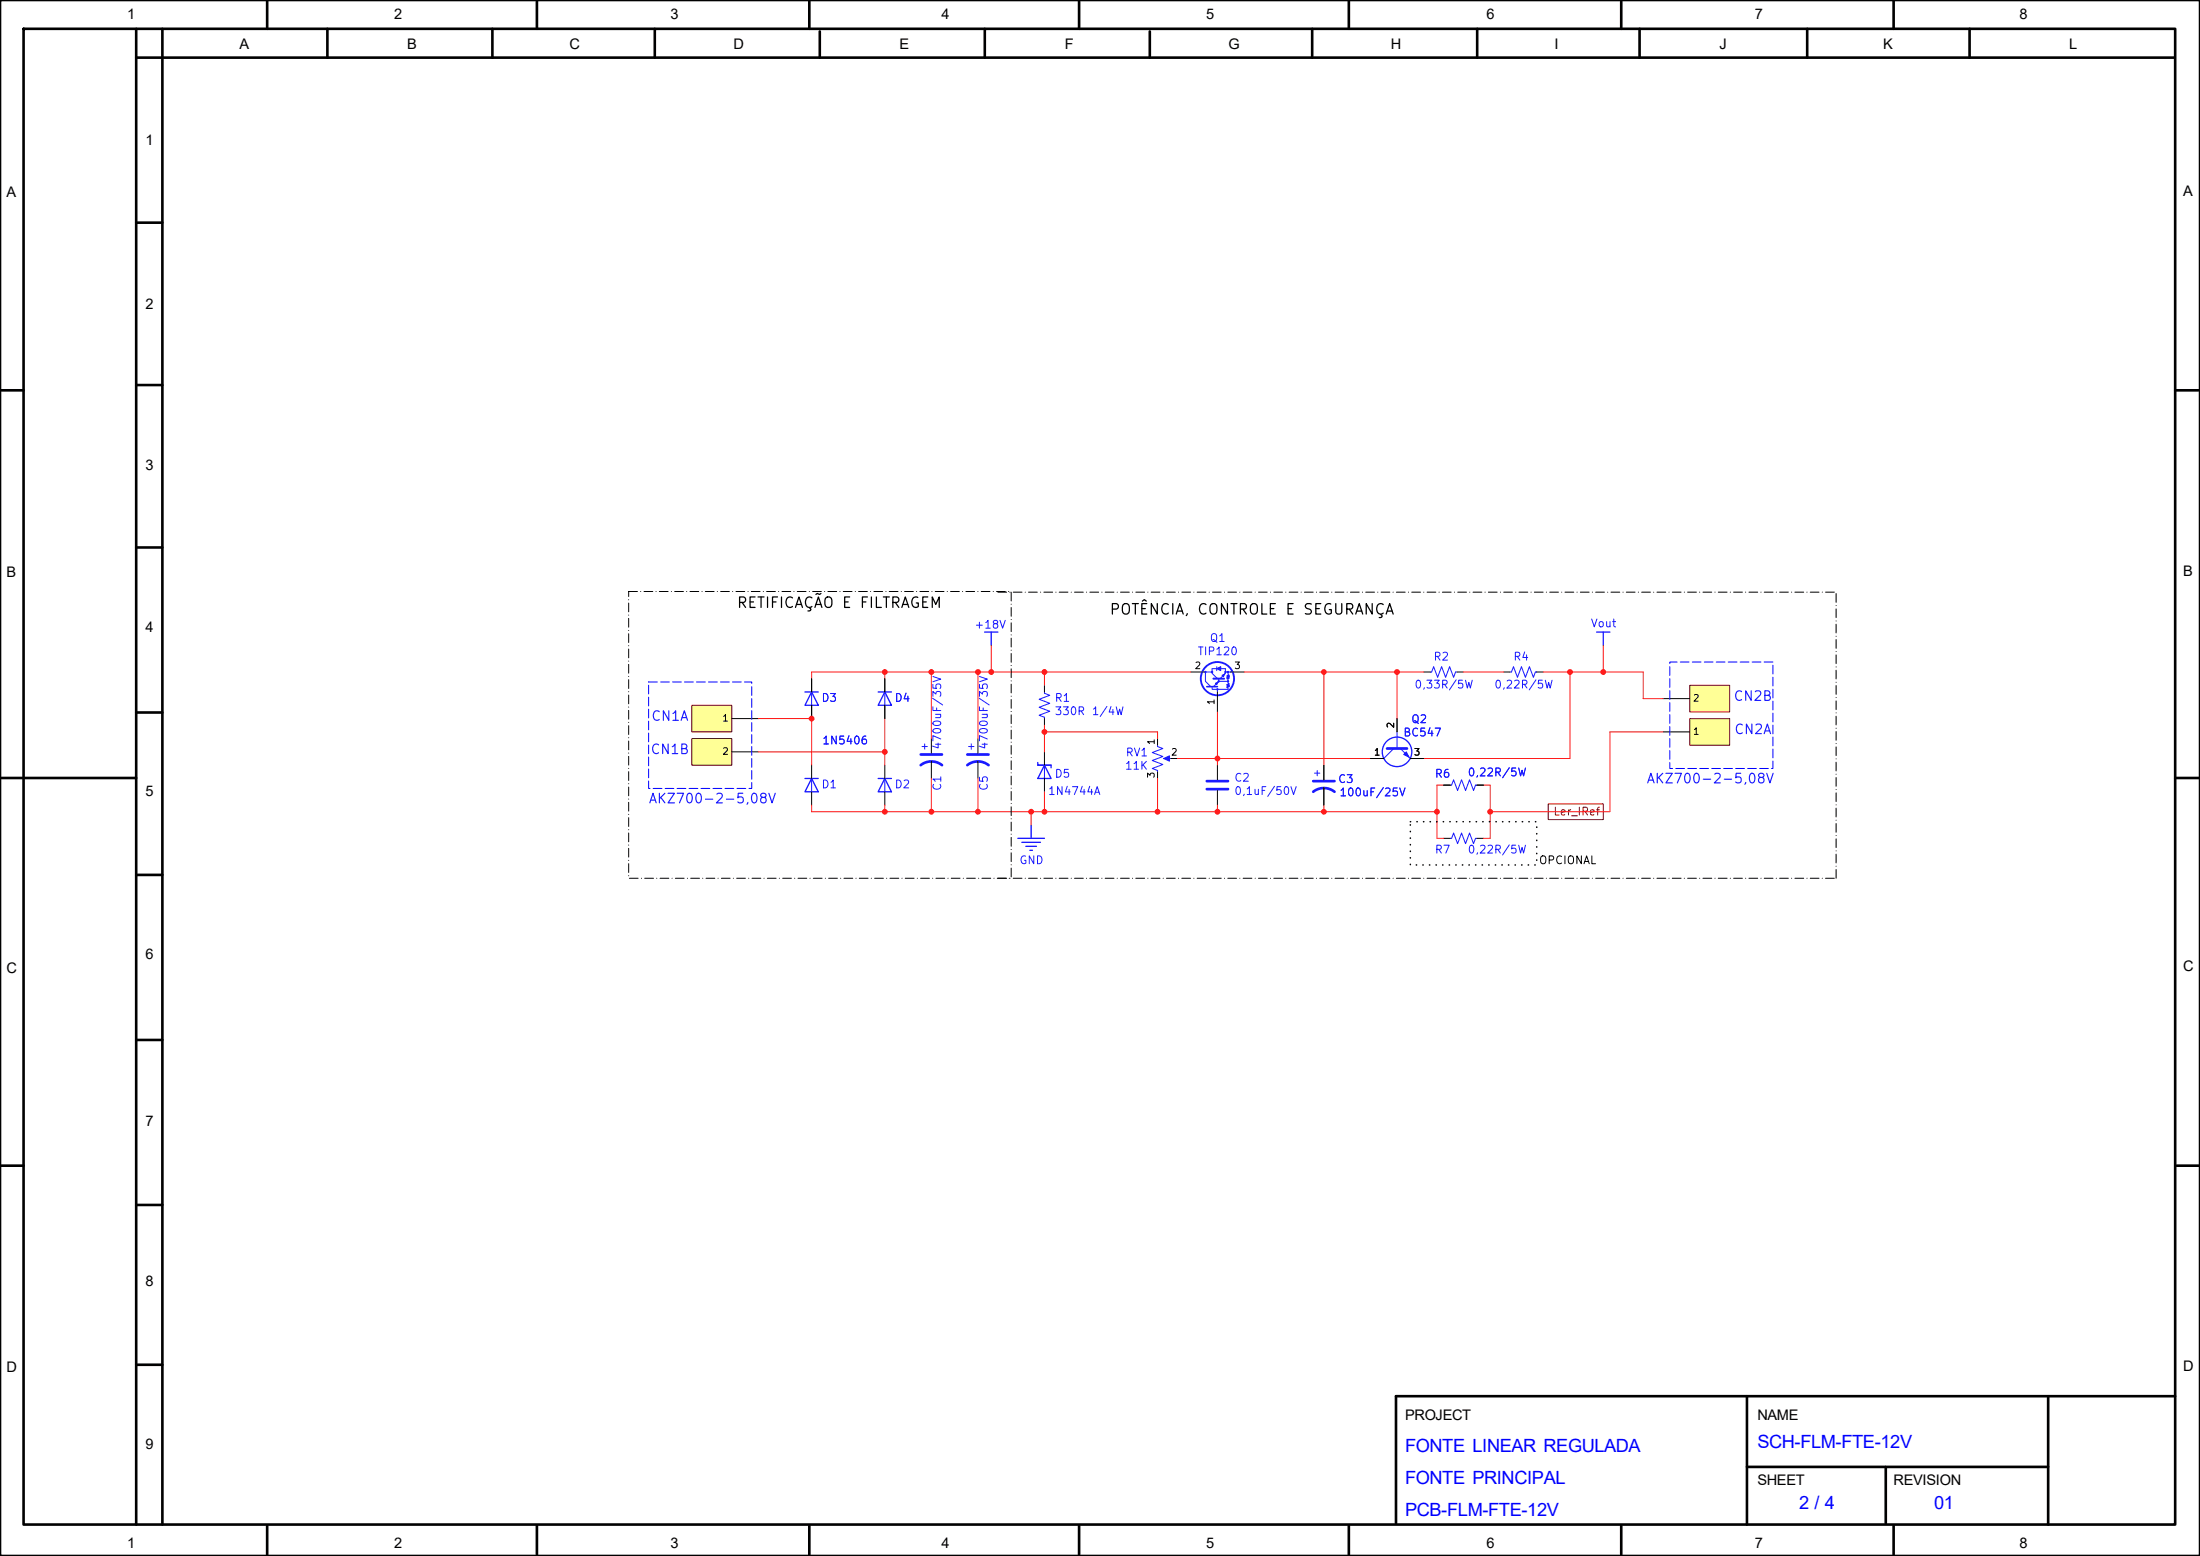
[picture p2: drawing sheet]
<svg xmlns="http://www.w3.org/2000/svg" width="420mm" height="297mm" viewBox="0 0 420 297" stroke-linecap="round" stroke-linejoin="round" font-family="sans-serif">
<g fill="none" stroke="#000" stroke-width=".5">
<path d="M0 0h420v297h-420zM4.5 5.5h410.7v285.5h-410.7zM26 5.5v285.5M26 11h389M31 5.5v285.5M51 0v5.5M62.5 5.5v5.5M94 5.5v5.5M102.5 0v5.5M125 5.5v5.5M154.5 0v5.5M156.5 6v5"/>
<path d="M188 5.5v5.5M206 0v5.5M219.5 6v5M250.5 5.5v5.5M257.5 0v5.5M282 5.5v5.5M309.5 0v5.5M313 5.5v5.5M345 5.5v5.5M361.5 0v5.5M376 5.5v5.5M26 42.5h5"/>
<path d="M0 74.5h4.5M26 73.5h5M415.2 74.5h4.8M26 104.5h5M26 136h5M0 148.5h26M415.2 148.5h4.8M26 167h5M26 198.5h5M0 222.5h4.5M26 230h5M415.5 222.5h4.5"/>
<path d="M26 260.5h5M333.5 266.5v24.5M333.5 280h57.5M360 280v10.7M391 266.5v24.5M415.2 266.5h-148.7v24.2M51 291.3v5.5M102.5 291.3v5.5M154.5 291.3v5.5M206 291.3v5.5M257.5 291.3v5.5M309.5 291.3v5.5"/>
<path d="M361.5 291.3v5.5"/>
</g>
<path d="M132.1 134.6h7.6v5.1h-7.6z" fill="#ffff96"/>
<path d="M132.1 134.6h7.6v5.1h-7.6z" fill="none" stroke="#800000" stroke-width=".19"/>
<path d="M139.7 137.2h5.1M227.3 128.3h2.7M232.4 132.1v3.8M234.9 128.3h2.6M287 128.3h1.3M293.4 128.3h1.2M252.7 146.1v2.7M252.7 150.4v3.3M275.6 149.9h1.3M281.9 149.9h1.3M275.6 160h1.3M281.9 160h1.3" fill="none" stroke="#000" stroke-width=".19"/>
<path d="M188 120.7h2.5M189.2 120.7v2.5" fill="none" stroke="#1919ff" stroke-width=".25"/>
<g fill="none" stroke="#1919ff" stroke-width=".19">
<path d="M232 130.4l.5-.2-.2 .5zM232.3 127.3v.7M232.3 127.6h-.9v.7M232.4 129.5l-1-1v-.2h-1.3v1.7l1 1.1M232.4 131.7v.4M232.7 129.5v.5l-1.1 1.1M233 127.6h.9v.7M233.3 128.9l.5-.2-.2 .5zM234.4 130v.4l.3 .2-.5 .1 .5 .1-.5 .1 .5 .2-.5 .1 .2 .1v.3h-3v-.5M234.4 128.3v.5l.3 .1-.5 .1 .5 .2-.5 .1 .5 .1-.5 .1 .2 .2v.3h-1.7M234.4 128.3h-.5v.2l-1 1M234.4 128.3h.5"/>
<path d="M288.3 128.3h.2l.4-1 .8 2 .7-2 .8 2 .8-2 .7 2 .4-1h.3M251 147.6h1M251.5 147.1v1M276.9 149.9h.2l.4-1.1 .8 2.1 .7-2.1 .8 2.1 .7-2.1 .8 2.1 .4-1h.2M276.9 160h.2l.4-1 .8 2 .7-2 .8 2 .7-2 .8 2 .4-1h.2"/>
<circle cx="230.1" cy="128.3" r=".13"/>
<circle cx="231.4" cy="128.3" r=".13"/>
<circle cx="232.4" cy="131.6" r=".13"/>
<circle cx="232.7" cy="130" r=".13"/>
<circle cx="233.9" cy="128.3" r=".13"/>
<circle cx="234.4" cy="130" r=".13"/>
<circle cx="234.4" cy="128.3" r=".13"/>
</g>
<path d="M230.4 131.1h2" fill="none" stroke="#1919ff" stroke-width=".3"/>
<path d="M231.6 129.5h2.1" fill="none" stroke="#1919ff" stroke-width=".38"/>
<circle cx="232.4" cy="129.5" r="3.2" fill="none" stroke="#1919ff" stroke-width=".36"/>
<path d="M232.3 127.6l.7-.3v.7z" fill="#1919ff" stroke="#1919ff" stroke-width=".19"/>
<path d="M250.7 151.1a3.3 3.3 0 0 1 4.1 0M250.7 149.1h4.1" fill="none" stroke="#1919ff" stroke-width=".51"/>
<path d="M322.6 137.2h7.6v5h-7.6z" fill="#ffff96"/>
<path d="M322.6 137.2h7.6v5h-7.6z" fill="none" stroke="#800000" stroke-width=".19"/>
<path d="M317.5 139.7h5.1" fill="none" stroke="#000" stroke-width=".19"/>
<path d="M322.6 130.8h7.6v5.1h-7.6z" fill="#ffff96"/>
<path d="M322.6 130.8h7.6v5.1h-7.6z" fill="none" stroke="#800000" stroke-width=".19"/>
<g fill="none" stroke="#000" stroke-width=".19">
<path d="M154.9 129.5v2.6M154.9 134.6v2.6M168.9 129.5v2.6M168.9 134.6v2.6M266.7 137.2v2.5M271.8 128.3h1.2M278.1 128.3h1.3M317.5 133.4h5.1M154.9 146.1v2.5M154.9 151.1v2.6M168.9 146.1v2.5M168.9 151.1v2.6"/>
<path d="M261.6 144.8h2.6M269.2 144.8h2.6"/>
</g>
<path d="M154.9 132.1v2.5M168.9 132.1v2.5M266.7 139.7v3.2M273 128.3h.3l.4-1 .7 2 .8-2 .8 2 .7-2 .8 2 .4-1h.2M154.9 148.6v2.5M168.9 148.6v2.5M266.1 142.9l-1.9 1.9M267.3 142.9l1.9 1.9" fill="none" stroke="#1919ff" stroke-width=".19"/>
<path d="M264.8 142.9h3.8" fill="none" stroke="#1919ff" stroke-width=".51"/>
<g fill="none" stroke="#1919ff" stroke-width=".25">
<path d="M153.7 132.1h2.5M154.9 132.1l1.3 2.5h-2.5zM167.6 132.1h2.6M168.9 132.1l1.3 2.5h-2.6zM304.8 120.7h2.5M306.1 120.7v2.5M153.7 148.6h2.5M154.9 148.6l1.3 2.5h-2.5zM167.6 148.6h2.6M168.9 148.6l1.3 2.5h-2.6z"/>
<circle cx="266.7" cy="143.5" r="2.82"/>
</g>
<path d="M268 144l.5-.5 .5 1z" fill="#1919ff" stroke="#1919ff" stroke-width=".19"/>
<path d="M132.1 141h7.6v5.1h-7.6z" fill="#ffff96"/>
<path d="M132.1 141h7.6v5.1h-7.6z" fill="none" stroke="#800000" stroke-width=".19"/>
<g fill="none" stroke="#000" stroke-width=".19">
<path d="M154.9 129.5v2.6M154.9 134.6v2.6M168.9 129.5v2.6M168.9 134.6v2.6M199.4 130.8v1.3M199.4 137.2v1.2M266.7 137.2v2.5M139.7 143.5h5.1M177.8 141v2.8M177.8 145.3v3.3M186.7 141v2.8M186.7 145.3v3.3"/>
<path d="M199.4 143.5v2.6M199.4 148.6v2.5M221 141v1.2M221 147.3v1.3M223.5 144.8h1.3M232.4 146.1v2.7M232.4 150.9v2.8M252.7 146.1v2.7M252.7 150.4v3.3M261.6 144.8h2.6M269.2 144.8h2.6M275.6 149.9h1.3"/>
<path d="M281.9 149.9h1.3"/>
</g>
<path d="M175.8 146.1a3.3 3.3 0 0 1 4 0M175.8 144h4M184.7 146.1a3.3 3.3 0 0 1 4 0M184.7 144h4M230.4 149.1h4M230.4 150.6h4" fill="none" stroke="#1919ff" stroke-width=".51"/>
<path d="M196.8 157.5v2.5M198.1 145.5v.6h2.6M198.1 146.1h2.6v.5M199.4 146.1l1.3 2.5h-2.6zM194.3 160h5.1M195.1 160.8h3.5M195.8 161.5h2.1M196.6 162.3h.5" fill="none" stroke="#1919ff" stroke-width=".25"/>
<path d="M199.4 132.1v.2l1 .4-2 .8 2 .7-2 .8 2 .8-2 .7 1 .4v.3M176 142.5h1M176.5 142v1M184.9 142.5h1M185.4 142v1M199.4 146.1v2.5M221 142.2v.3l1 .4-2 .7 2 .8-2 .8 2 .7-2 .8 1 .4v.2M222.5 144.8h1" fill="none" stroke="#1919ff" stroke-width=".19"/>
<path d="M222.1 144.8l1.2-.5v1z" fill="#1919ff" stroke="#1919ff" stroke-width=".19"/>
<path d="M295.6 153.4h10.5v3h-10.5z" fill="none" stroke="#840000" stroke-width=".19"/>
<path d="M120 112.9h73v54.7h-73zM190.5 113h160M190.5 167.6h160M350.5 167.6v-54.6" fill="none" stroke="#000" stroke-width=".19" stroke-dasharray="1.7 .6 0 .6"/>
<g fill="none" stroke="#ff1919" stroke-width=".19">
<path d="M144.8 137.2h10.1v8.9M168.9 128.3v1.2M168.9 137.2v8.9M177.8 128.3v12.7M186.7 128.3v12.7M189.2 123.2v5.1M199.4 139.7h21.6v1.3M199.4 128.3v2.5M199.4 138.4v5.1M227.3 128.3h-72.4v1.2M232.4 135.9v10.2M237.5 128.3h34.3"/>
<path d="M252.7 128.3v17.8M266.7 128.3v8.9M279.4 128.3h7.6M294.6 128.3h19.1v5.1h3.8M299.7 128.3v16.5h-27.9M306.1 123.2v5.1M317.5 139.7h-10.2v15.2h-22.8M144.8 143.5h24.1M154.9 153.7v1.2h119.4M168.9 153.7v1.2M177.8 148.6v6.3M186.7 148.6v6.3"/>
<path d="M196.8 154.9v2.6M199.4 151.1v3.8M221 148.6v6.3M224.8 144.8h36.8M232.4 153.7v1.2M252.7 153.7v1.2M275.6 149.9h-1.3v10.1h1.3M283.2 149.9h1.3v10.1h-1.3"/>
</g>
<path d="M123.8 130.2h19.7v20.3h-19.7zM318.8 126.4h19.7v20.3h-19.7z" fill="none" stroke="#00f" stroke-width=".19" stroke-dasharray="1.7 .6"/>
<path d="M269.2 156.8h24.2v8.3h-24.2z" fill="none" stroke="#000" stroke-width=".3" stroke-dasharray=".1 1.2"/>
<g fill="#ff1919" stroke="#ff1919" stroke-width=".19">
<circle cx="154.9" cy="137.2" r=".46"/>
<circle cx="168.9" cy="128.3" r=".46"/>
<circle cx="299.7" cy="128.3" r=".46"/>
<circle cx="306.1" cy="128.3" r=".46"/>
<circle cx="274.3" cy="154.9" r=".46"/>
<circle cx="266.7" cy="128.3" r=".46"/>
<circle cx="252.7" cy="128.3" r=".46"/>
<circle cx="252.7" cy="154.9" r=".46"/>
<circle cx="221" cy="154.9" r=".46"/>
<circle cx="232.4" cy="144.8" r=".46"/>
<circle cx="284.5" cy="154.9" r=".46"/>
<circle cx="232.4" cy="154.9" r=".46"/>
<circle cx="168.9" cy="154.9" r=".46"/>
<circle cx="168.9" cy="143.5" r=".46"/>
<circle cx="177.8" cy="154.9" r=".46"/>
<circle cx="186.7" cy="154.9" r=".46"/>
<circle cx="186.7" cy="128.3" r=".46"/>
<circle cx="189.2" cy="128.3" r=".46"/>
<circle cx="177.8" cy="128.3" r=".46"/>
<circle cx="199.4" cy="128.3" r=".46"/>
<circle cx="199.4" cy="139.7" r=".46"/>
<circle cx="196.8" cy="154.9" r=".46"/>
<circle cx="199.4" cy="154.9" r=".46"/>
</g>
<g font-size="3.5" fill="#00f">
<text x="268.2" y="277.1">FONTE LINEAR REGULADA</text>
<text x="335.5" y="276.4">SCH-FLM-FTE-12V</text>
<text x="268.2" y="283.2">FONTE PRINCIPAL</text>
<text x="268.2" y="289.4">PCB-FLM-FTE-12V</text>
<text x="343.5" y="288.1">2 / 4</text>
<text x="369.2" y="288.1">01</text>
</g>
<g font-size="2.8">
<text x="24.3" y="3.6">1</text>
<text x="75.2" y="3.6">2</text>
<text x="128" y="3.6">3</text>
<text x="179.7" y="3.6">4</text>
<text x="230.3" y="3.6">5</text>
<text x="283.7" y="3.6">6</text>
<text x="335" y="3.6">7</text>
<text x="385.5" y="3.6">8</text>
<text x="45.7" y="9.4">A</text>
<text x="77.7" y="9.4">B</text>
<text x="108.7" y="9.4">C</text>
<text x="140" y="9.4">D</text>
<text x="171.7" y="9.4">E</text>
<text x="203.2" y="9.4">F</text>
<text x="234.5" y="9.4">G</text>
<text x="265.5" y="9.4">H</text>
<text x="296.7" y="9.4">I</text>
<text x="328.2" y="9.4">J</text>
<text x="359.5" y="9.4">K</text>
<text x="395" y="9.4">L</text>
<text x="27.8" y="27.6">1</text>
<text x="1.2" y="37.6">A</text>
<text x="416.7" y="37.4">A</text>
<text x="27.8" y="58.9">2</text>
<text x="27.8" y="89.6">3</text>
<text x="1.2" y="110.1">B</text>
<text x="416.7" y="109.9">B</text>
<text x="27.8" y="120.6">4</text>
<text x="27.8" y="151.9">5</text>
<text x="1.2" y="185.6">C</text>
<text x="27.8" y="183.1">6</text>
<text x="416.7" y="185.4">C</text>
<text x="27.8" y="214.9">7</text>
<text x="27.8" y="245.4">8</text>
<text x="1.2" y="261.9">D</text>
<text x="416.7" y="261.6">D</text>
<text x="268.2" y="271.1">PROJECT</text>
<text x="335.5" y="271.1">NAME</text>
<text x="27.8" y="276.6">9</text>
<text x="335.5" y="283.4">SHEET</text>
<text x="361.5" y="283.4">REVISION</text>
<text x="24.3" y="295.4">1</text>
<text x="75.2" y="295.4">2</text>
<text x="128" y="295.4">3</text>
<text x="179.7" y="295.4">4</text>
<text x="230.3" y="295.4">5</text>
<text x="283.7" y="295.4">6</text>
<text x="335" y="295.4">7</text>
<text x="385.5" y="295.4">8</text>
</g>
<g font-size="2">
<text x="140.5" y="116.5">RETIFICAÇÃO E FILTRAGEM</text>
<text x="211.7" y="117.8">POTÊNCIA, CONTROLE E SEGURANÇA</text>
</g>
<g font-size="1.8" fill="#1919ff">
<text x="330.8" y="134.2">CN2B</text>
<text x="124.2" y="138">CN1A</text>
<text x="330.9" y="140.6">CN2A</text>
<text x="124.1" y="144.4">CN1B</text>
<text x="314.2" y="150">AKZ700-2-5,08V</text>
<text x="123.7" y="153.8">AKZ700-2-5,08V</text>
</g>
<g font-size="1.5" fill="#1919ff">
<text x="185.9" y="120.4">+18V</text>
<text x="228.5" y="125.4">TIP120</text>
<text x="230.8" y="122.9">Q1</text>
<text x="303.6" y="120.1">Vout</text>
<text x="269.9" y="131.8">0,33R/5W</text>
<text x="273.5" y="126.5">R2</text>
<text x="285.1" y="131.8">0,22R/5W</text>
<text x="288.8" y="126.5">R4</text>
<text x="156.7" y="134.3">D3</text>
<text x="170.7" y="134.3">D4</text>
<text x="201.2" y="134.3">R1</text>
<text x="201.2" y="136.9">330R</text>
<text x="208.3" y="136.9">1/4W</text>
<text x="156.9" y="142.5">1N5406</text>
<text x="180" y="143.2" transform="rotate(-90 180 143.2)">4700uF/35V</text>
<text x="188.9" y="143.2" transform="rotate(-90 188.9 143.2)">4700uF/35V</text>
<text x="267.8" y="140.9">BC547</text>
<text x="269.3" y="138.4">Q2</text>
<text x="201.2" y="148.8">D5</text>
<text x="214.6" y="147.3">11K</text>
<text x="214.8" y="144.7">RV1</text>
<text x="235.5" y="149.6">C2</text>
<text x="255.3" y="149.8">C3</text>
<text x="273.8" y="148.8">R6</text>
<text x="280.1" y="148.6">0,22R/5W</text>
<text x="156.7" y="150.8">D1</text>
<text x="170.7" y="150.8">D2</text>
<text x="180" y="151.1" transform="rotate(-90 180 151.1)">C1</text>
<text x="188.9" y="151.1" transform="rotate(-90 188.9 151.1)">C5</text>
<text x="200" y="152.1">1N4744A</text>
<text x="235.5" y="152.1">0,1uF/50V</text>
<text x="255.6" y="152.4">100uF/25V</text>
<text x="194.5" y="165.3">GND</text>
<text x="273.8" y="163.3">R7</text>
<text x="280.1" y="163.3">0,22R/5W</text>
</g>
<text font-size="1.5" fill="#840000" x="296.4" y="156">Ler_IRef</text>
<text font-size="1.5" x="293.7" y="165.3">OPCIONAL</text>
<g font-size="1.3">
<text x="228" y="128">2</text>
<text x="235.5" y="128">3</text>
<text x="232.2" y="134.7" transform="rotate(-90 232.2 134.7)">1</text>
<text x="323.1" y="134.2">2</text>
<text x="137.8" y="138">1</text>
<text x="220.7" y="142.3" transform="rotate(-90 220.7 142.3)">1</text>
<text x="266.4" y="139.1" transform="rotate(-90 266.4 139.1)">2</text>
<text x="323.1" y="140.6">1</text>
<text x="137.8" y="144.4">2</text>
<text x="220.7" y="148.7" transform="rotate(-90 220.7 148.7)">3</text>
<text x="223.4" y="144.5">2</text>
<text x="262.2" y="144.5">1</text>
<text x="269.8" y="144.5">3</text>
</g>
</svg>
